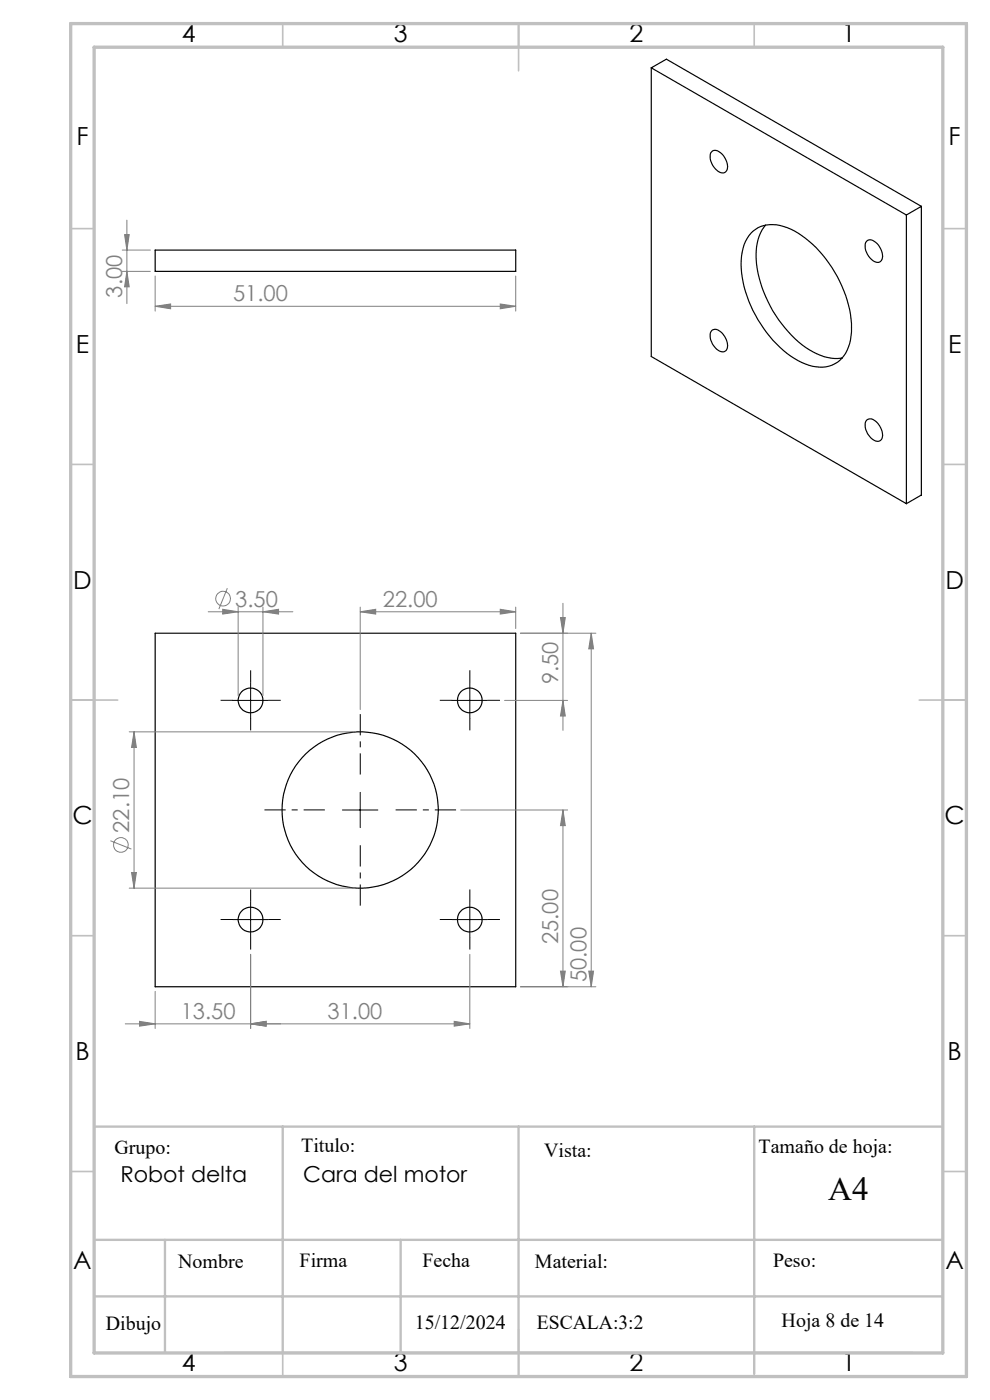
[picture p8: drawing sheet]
<svg xmlns="http://www.w3.org/2000/svg" width="210mm" height="297mm" viewBox="0 0 210 297" stroke-linecap="round" stroke-linejoin="round" font-family="sans-serif">
<g fill="none" stroke="#000" stroke-width=".25">
<path d="M138.1 14.4l54.2 31.2M138.1 14.4v61.2l54.2 31.3M138.1 14.4l3.3-1.8 54 31.2M151 32.2a1.53 1.53 0 0 1 2.2 .5 3.3 3.3 0 0 1 .9 3.6 1.35 1.35 0 0 1-2.2-.3 3.5 3.5 0 0 1-1.1-3.6zM32.9 53.1h76.5v4.5h-76.5zM159.2 49.5a6.7 6.7 0 0 1 7.8-1.2 23.1 23.1 0 0 1 11.6 12.4 19.4 19.4 0 0 1 1.6 12.2 6.4 6.4 0 0 1-8.6 4.6 21.7 21.7 0 0 1-11.4-10.7 21.1 21.1 0 0 1-2.8-13.4l.7-2.1zM162.4 47.8a11.3 11.3 0 0 0-1.8 9.2 26.5 26.5 0 0 0 11.1 17.2 10.1 10.1 0 0 0 6.9 1.7M183.8 51.2a1.53 1.53 0 0 1 2.3 .5 3.3 3.3 0 0 1 .9 3.5 1.35 1.35 0 0 1-2.2-.2 3.5 3.5 0 0 1-1.1-3.6zM192.3 45.6v61.3M195.4 43.8v61.2l-3.1 1.9M195.4 43.8l-3.1 1.8M151 70.2a1.53 1.53 0 0 1 2.2 .5 3.3 3.3 0 0 1 .9 3.6 1.41 1.41 0 0 1-2.2-.3 3.5 3.5 0 0 1-1.1-3.6z"/>
<path d="M183.8 89.1a1.53 1.53 0 0 1 2.3 .5 3.3 3.3 0 0 1 .9 3.6 1.41 1.41 0 0 1-2.2-.2 3.5 3.5 0 0 1-1.1-3.6zM32.9 134.3h76.5v75h-76.5z"/>
<circle cx="53.1" cy="148.6" r="2.63"/>
<circle cx="99.6" cy="148.6" r="2.63"/>
<circle cx="76.4" cy="171.8" r="16.6"/>
<circle cx="53.1" cy="195.1" r="2.63"/>
<circle cx="99.6" cy="195.1" r="2.63"/>
</g>
<g fill="none" stroke="#808080" stroke-width=".21">
<path d="M25.9 57.6h6M25.9 53.1h6M26.4 49.8h1l-.5 3.3zM26.9 57.6l.5 3.3h-1zM26.9 46.7v17.7M32.9 58.6v7.4M109.4 58.6v7.4M32.9 65l3.3-.5v1zM32.9 65h76.5M106.1 64.5l3.3 .5-3.3 .5zM44.2 129.8h17.9M47.2 129.3l3.3 .5-3.3 .5z"/>
<path d="M48.2 124.8l-1.8 4.4M50.5 128.8v18.8M55.8 129.8l3.3-.5v1zM55.8 128.8v18.8M76.4 129.8l3.3-.5v1zM76.4 129.8h33M76.4 128.8v21.7M106.1 129.3l3.3 .5-3.3 .5zM109.4 128.8v4.5M110.4 134.3h16M118.9 131h1l-.5 3.3zM119.4 128v26.9"/>
<path d="M125.4 134.3v75M125.4 134.3l.5 3.4h-1zM27.4 155.3h48M28.4 155.3v33.1M28.4 155.3l.5 3.3h-1zM107 148.6h13.4M119.4 148.6l.5 3.3h-1zM23.4 178.4l4.5 1.7M97.7 171.8h22.7M119.4 171.8l.5 3.4h-1zM119.4 171.8v37.5M27.4 188.4h48"/>
<path d="M27.9 185.1h1l-.5 3.3zM26.6 217.2h73.1M29.6 216.7l3.3 .5-3.3 .5zM32.9 210.3v7.9M53.2 217.2l3.2-.5v1zM53.2 202.5v15.7M96.3 216.7l3.4 .5-3.4 .5zM99.7 202.5v15.7M118.9 206h1l-.5 3.3zM124.9 206h1l-.5 3.3zM126.4 209.3h-16"/>
<circle cx="47.3" cy="127" r="1.56"/>
<circle cx="25.6" cy="179.2" r="1.55"/>
</g>
<path d="M68.9 171.8h-12.8M76.4 164.3v-12.8M76.4 179.3v12.8M83.9 171.8h12.8" fill="none" stroke="#000" stroke-width=".21" stroke-dasharray="15.2 1.3 1.3 1.3" stroke-dashoffset="10.7" stroke-linecap="butt"/>
<g fill="none" stroke="#000" stroke-width=".21" stroke-dasharray="15.2 1.3 1.3 1.3" stroke-linecap="butt">
<path d="M49.4 148.6h-2.6M53.2 144.8v-2.6M53.2 152.3v2.6M56.9 148.6h2.6M95.9 148.6h-2.6M99.7 144.8v-2.6M99.7 152.3v2.6M103.4 148.6h2.6M49.4 195.1h-2.6M53.2 191.3v-2.6M53.2 198.8v2.6M56.9 195.1h2.6"/>
<path d="M95.9 195.1h-2.6M99.7 191.3v-2.6M99.7 198.8v2.6M103.4 195.1h2.6"/>
</g>
<path d="M49.4 148.6h7.5M53.2 144.8v7.5M95.9 148.6h7.5M99.7 144.8v7.5M72.6 171.8h7.6M76.4 168.1v7.5M49.4 195.1h7.5M53.2 191.3v7.5M95.9 195.1h7.5M99.7 191.3v7.5" fill="none" stroke="#000" stroke-width=".21"/>
<g fill="none" stroke="#c0c0c0" stroke-width=".35">
<path d="M60 5v5M110 5v10M160 5v5M15 48.5h5M200 48.5h5M15 98.5h5M200 98.5h5M15 148.5h10M195 148.5h10M15 198.5h5M200 198.5h5M15 248.5h5"/>
<path d="M200 248.5h5M60 287v5M110 282v10M160 287v5"/>
</g>
<path d="M20 239h180M60 239v48M110 239v48M160 239v52.4M20 263h180M20 275h180M35 263v24M85 263v24M47.7 287h146" fill="none" stroke="#c0c0c0" stroke-width=".5"/>
<path d="M15 5h190v287h-190zM20 10h180v277h-180z" fill="none" stroke="#c0c0c0" stroke-width=".7"/>
<g fill="#808080">
<path d="M106.1 64.5l3.3 .5-3.3 .5zM32.9 65l3.3-.5v1z"/>
<path d="M47.2 129.3l3.3 .5-3.3 .5zM55.8 129.8l3.3-.5v1zM53.2 217.2l3.2-.5v1zM96.3 216.7l3.4 .5-3.4 .5z"/>
<path d="M76.4 129.8l3.3-.5v1zM106.1 129.3l3.3 .5-3.3 .5z"/>
<path d="M53.2 217.2l3.2-.5v1zM29.6 216.7l3.3 .5-3.3 .5z"/>
<path d="M119.4 148.6l.5 3.3h-1zM118.9 131h1l-.5 3.3zM26.9 57.6l.5 3.3h-1zM26.4 49.8h1l-.5 3.3z"/>
<path d="M124.9 206h1l-.5 3.3zM125.4 134.3l.5 3.4h-1z"/>
<path d="M28.4 155.3l.5 3.3h-1zM27.9 185.1h1l-.5 3.3zM119.4 171.8l.5 3.4h-1zM118.9 206h1l-.5 3.3z"/>
</g>
<text font-size="7.1" x="175.7" y="254.7">A4</text>
<g font-size="5.3">
<text x="38.5" y="8.9">4</text>
<text x="83.5" y="8.9">3</text>
<text x="133.6" y="8.9">2</text>
<text x="178.6" y="8.9">1</text>
<text x="16.2" y="30.7">F</text>
<text x="201.2" y="30.7">F</text>
<text x="16.1" y="74.9">E</text>
<text x="201.1" y="74.9">E</text>
<text x="15.5" y="124.9">D</text>
<text x="200.5" y="124.9">D</text>
<text x="15.4" y="174.9">C</text>
<text x="200.4" y="174.9">C</text>
<text x="16" y="224.9">B</text>
<text x="201" y="224.9">B</text>
<text x="15.5" y="269.2">A</text>
<text x="200.5" y="269.2">A</text>
<text x="38.5" y="290.9">4</text>
<text x="83.5" y="290.9">3</text>
<text x="133.6" y="290.9">2</text>
<text x="178.6" y="290.9">1</text>
</g>
<g font-size="4.7" fill="#808080">
<text x="25.9" y="63.1" transform="rotate(-90 25.9 63.1)">3.00</text>
<text x="49.4" y="64">51.00</text>
<text x="49.9" y="128.7">3.50</text>
<text x="81.2" y="128.7">22.00</text>
<text x="118.4" y="145.2" transform="rotate(-90 118.4 145.2)">9.50</text>
<text x="27.4" y="176.7" transform="rotate(-90 27.4 176.7)">22.10</text>
<text x="118.4" y="200.3" transform="rotate(-90 118.4 200.3)">25.00</text>
<text x="124.4" y="208.4" transform="rotate(-90 124.4 208.4)">50.00</text>
<text x="38.3" y="216.2">13.50</text>
<text x="69.5" y="216.2">31.00</text>
</g>
<g font-size="4.7">
<text x="25.5" y="250.7">Robot delta</text>
<text x="64.3" y="250.7">Cara del motor</text>
</g>
<g font-size="4.2">
<text x="24.3" y="244.9">Grupo:</text>
<text x="63.9" y="244.3">Titulo:</text>
<text x="115.4" y="245.5">Vista:</text>
<text x="160.9" y="244.7">Tamaño de hoja:</text>
<text x="37.8" y="269">Nombre</text>
<text x="63.6" y="268.9">Firma</text>
<text x="89.6" y="268.9">Fecha</text>
<text x="113.5" y="269">Material:</text>
<text x="164" y="268.7">Peso:</text>
<text x="88" y="281.9">15/12/2024</text>
<text x="113.9" y="281.9">ESCALA:3:2</text>
<text x="165.8" y="281.6">Hoja 8 de 14</text>
<text x="22.4" y="282.1">Dibujo</text>
</g>
</svg>
